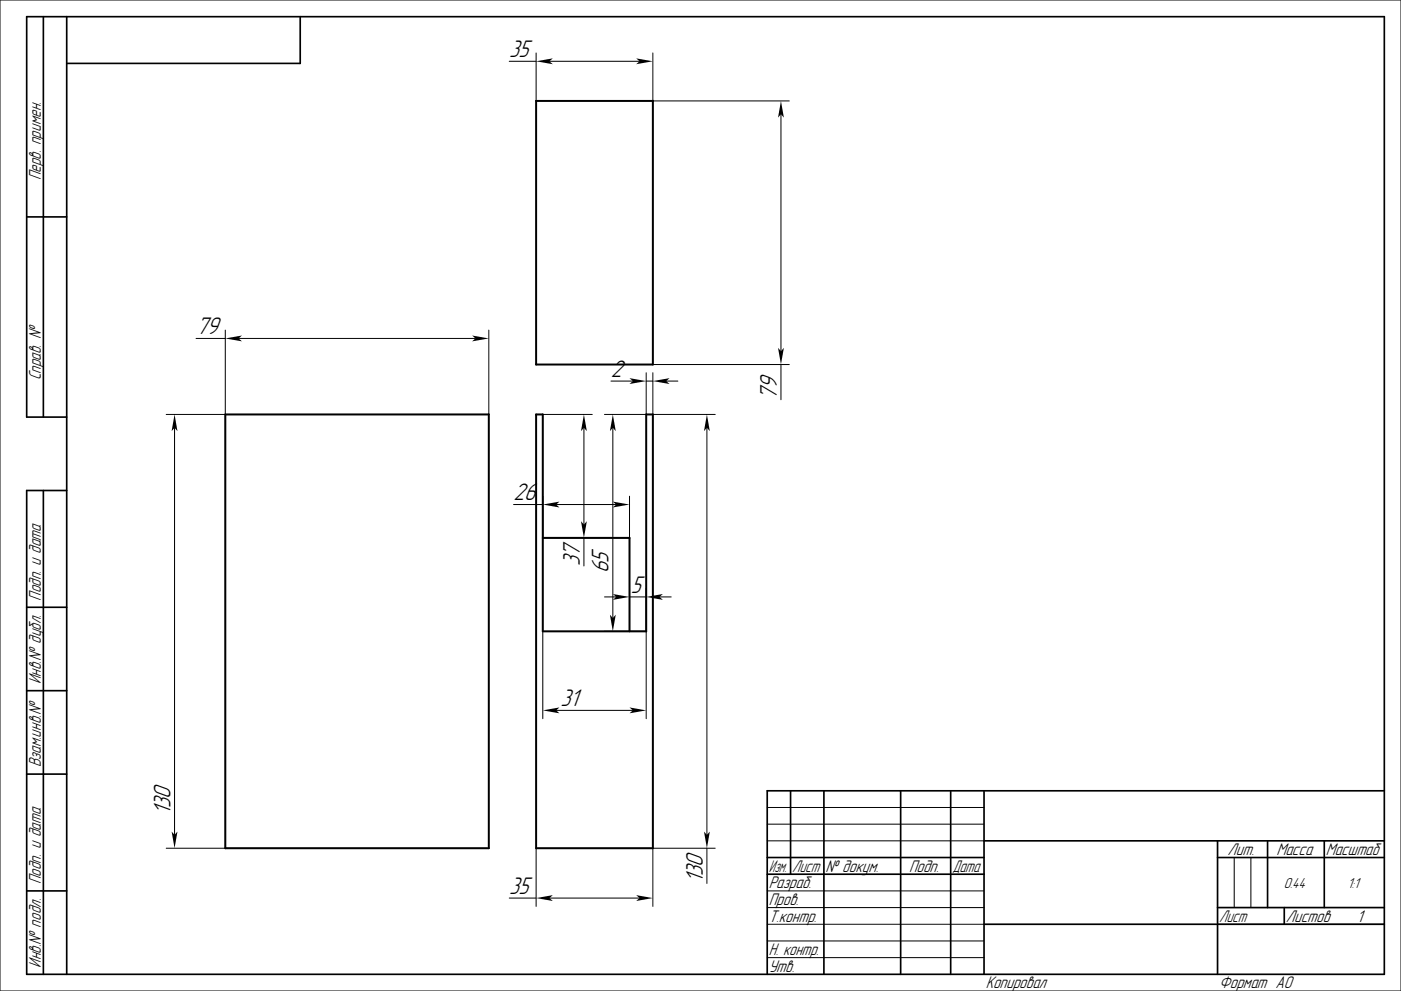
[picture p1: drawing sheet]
<svg xmlns="http://www.w3.org/2000/svg" width="420mm" height="297mm" viewBox="0 0 420 297" stroke-linecap="round" stroke-linejoin="round" font-family="sans-serif">
<g fill="none" stroke="#000" stroke-width=".3">
<path d="M0 0h420v297h-420zM152.7 18.4h8M160.7 15.9v14.3M164.7 18.4h27M195.7 15.9v14.3h40.9M234.1 34.2v71M67.5 98.9v25.3h-17.7M146.5 98.9v25.3M58.8 101.4h8.7M71.5 101.4h71M183.2 114.2h6.5M193.7 111.7v12.5h-12.5"/>
<path d="M193.7 114.2h2M195.7 111.7v12.5h18.7M195.7 109.2h40.9M199.7 114.2h3.5M234.1 109.2v10.6M52.3 128.2v122M162.7 124.2h14.8M175 128.2v29M183.7 128.2v57M211.9 128.2v122M153.9 151.2h8.8M162.7 148.7v12.5h14.8"/>
<path d="M166.7 151.2h18M188.7 148.7v12.5M175 161.2v8.4M181.2 178.9h3.5M188.7 176.4v12.8M188.7 178.9h5M193.7 176.4v39M197.7 178.9h3.5M162.7 189.2v26.2M181.2 189.2h12.5M166.7 212.9h23M49.8 254.2h17.7"/>
<path d="M160.7 254.2v17.4M211.9 254.2v10.6M214.4 254.2h-18.7v17.4M230 252h65M230 242h65M230 247h65M370 257v15M375 257v15M152.7 269.1h8M164.7 269.1h27M230 277h65M230 267h65"/>
<path d="M230 272h65M365 277h50M230 282h65M230 287h65"/>
</g>
<g fill="none" stroke="#000" stroke-width=".5">
<path d="M13 5v120M20 5v287M90 5v14h-70M8 65h12M20 125h-12v-120h407v287h-407v-145h12M13 147v145M8 182h12M8 207h12M8 232h12M237 237v25M247 237v55M270 237v55"/>
<path d="M285 237v55M295 237v55M415 237h-185v55M230 257h65M295 252h120M365 257h50M365 252v40M380 252v20M397 252v20M8 267h12M230 262h65M295 277h120"/>
<path d="M365 272h50M385 272v5"/>
</g>
<path d="M160.7 30.2h35v79h-35zM67.5 124.2h79v130h-79zM160.7 124.2h2v65h31v-65h2v130h-35zM162.7 161.2h26v28" fill="none" stroke="#000" stroke-width=".6"/>
<g fill="#000">
<path d="M160.7 18.4l5-.9-1 .9 1 .8z" fill-rule="evenodd"/>
<path d="M190.7 17.5l5 .9-5 .8 1-.8z" fill-rule="evenodd"/>
<path d="M234.1 30.2l.9 5-.9-1-.9 1z" fill-rule="evenodd"/>
<path d="M67.5 101.4l5-.8-1 .8 1 .9z" fill-rule="evenodd"/>
<path d="M141.5 100.6l5 .8-5 .9 1-.9z" fill-rule="evenodd"/>
<path d="M188.7 113.3l5 .9-5 .9 1-.9z" fill-rule="evenodd"/>
<path d="M195.7 114.2l5-.9-1 .9 1 .9z" fill-rule="evenodd"/>
<path d="M233.2 104.2l.9 1 .9-1-.9 5z" fill-rule="evenodd"/>
<path d="M52.3 124.2l.9 5-.9-1-.8 1z" fill-rule="evenodd"/>
<path d="M175 124.2l.9 5-.9-1-.8 1z" fill-rule="evenodd"/>
<path d="M183.7 124.2l.9 5-.9-1-.9 1z" fill-rule="evenodd"/>
<path d="M211.9 124.2l.9 5-.9-1-.9 1z" fill-rule="evenodd"/>
<path d="M162.7 151.2l5-.9-1 .9 1 .9z" fill-rule="evenodd"/>
<path d="M174.2 156.2l.8 1 .9-1-.9 5z" fill-rule="evenodd"/>
<path d="M183.7 150.3l5 .9-5 .9 1-.9z" fill-rule="evenodd"/>
<path d="M183.7 178l5 .9-5 .9 1-.9z" fill-rule="evenodd"/>
<path d="M193.7 178.9l5-.9-1 .9 1 .9z" fill-rule="evenodd"/>
<path d="M182.8 184.2l.9 1 .9-1-.9 5z" fill-rule="evenodd"/>
<path d="M162.7 212.9l5-.9-1 .9 1 .9z" fill-rule="evenodd"/>
<path d="M188.7 212l5 .9-5 .9 1-.9z" fill-rule="evenodd"/>
<path d="M51.5 249.2l.8 1 .9-1-.9 5z" fill-rule="evenodd"/>
<path d="M211 249.2l.9 1 .9-1-.9 5z" fill-rule="evenodd"/>
<path d="M160.7 269.1l5-.8-1 .8 1 .9z" fill-rule="evenodd"/>
<path d="M190.7 268.3l5 .8-5 .9 1-.9z" fill-rule="evenodd"/>
</g>
<g font-size="6.7">
<text x="152.7" y="17.1">35</text>
<text x="58.8" y="100.2">79</text>
<text x="183.2" y="113">2</text>
<text x="232.9" y="119.8" transform="rotate(-90 232.9 119.8)">79</text>
<text x="153.9" y="150">26</text>
<text x="173.8" y="169.6" transform="rotate(-90 173.8 169.6)">37</text>
<text x="182.5" y="171.9" transform="rotate(-90 182.5 171.9)">65</text>
<text x="189.1" y="177.6">5</text>
<text x="168" y="211.6">31</text>
<text x="51.1" y="244.3" transform="rotate(-90 51.1 244.3)">130</text>
<text x="152.7" y="267.9">35</text>
<text x="210.7" y="264.8" transform="rotate(-90 210.7 264.8)">130</text>
</g>
<g font-size="4.7">
<text x="12.2" y="54" transform="rotate(-90 12.2 54)">Перв. примен.</text>
<text x="12.2" y="114" transform="rotate(-90 12.2 114)">Справ. №</text>
<text x="12.2" y="180" transform="rotate(-90 12.2 180)">Подп. и дата</text>
<text x="12.2" y="205" transform="rotate(-90 12.2 205)">Инв.№ дубл.</text>
<text x="12.2" y="230" transform="rotate(-90 12.2 230)">Взам.инв.№</text>
<text x="368" y="256.2">Лит.</text>
<text x="382.7" y="256.2">Масса</text>
<text x="397.5" y="256.2">Масштаб</text>
<text x="230.5" y="261.3">Изм.</text>
<text x="237.5" y="261.3">Лист</text>
<text x="247.5" y="261.3">№ докум.</text>
<text x="272.5" y="261.3">Подп.</text>
<text x="285.5" y="261.3">Дата</text>
<text x="12.2" y="265" transform="rotate(-90 12.2 265)">Подп. и дата</text>
<text x="230.5" y="266.3">Разраб.</text>
<text x="230.5" y="271.3">Пров.</text>
<text x="230.5" y="276.3">Т.контр.</text>
<text x="365.5" y="276.2">Лист</text>
<text x="385.5" y="276.2">Листов</text>
<text x="406.8" y="276.3">1</text>
<text x="230.5" y="286.3">Н. контр.</text>
<text x="12.2" y="290" transform="rotate(-90 12.2 290)">Инв.№ подл.</text>
<text x="230.5" y="291.3">Утв.</text>
<text x="295.5" y="296.3">Копировал</text>
<text x="365.5" y="296.3">Формат A0</text>
</g>
<g font-size="4">
<text x="384.9" y="266">0.44</text>
<text x="404" y="266">1:1</text>
</g>
</svg>
